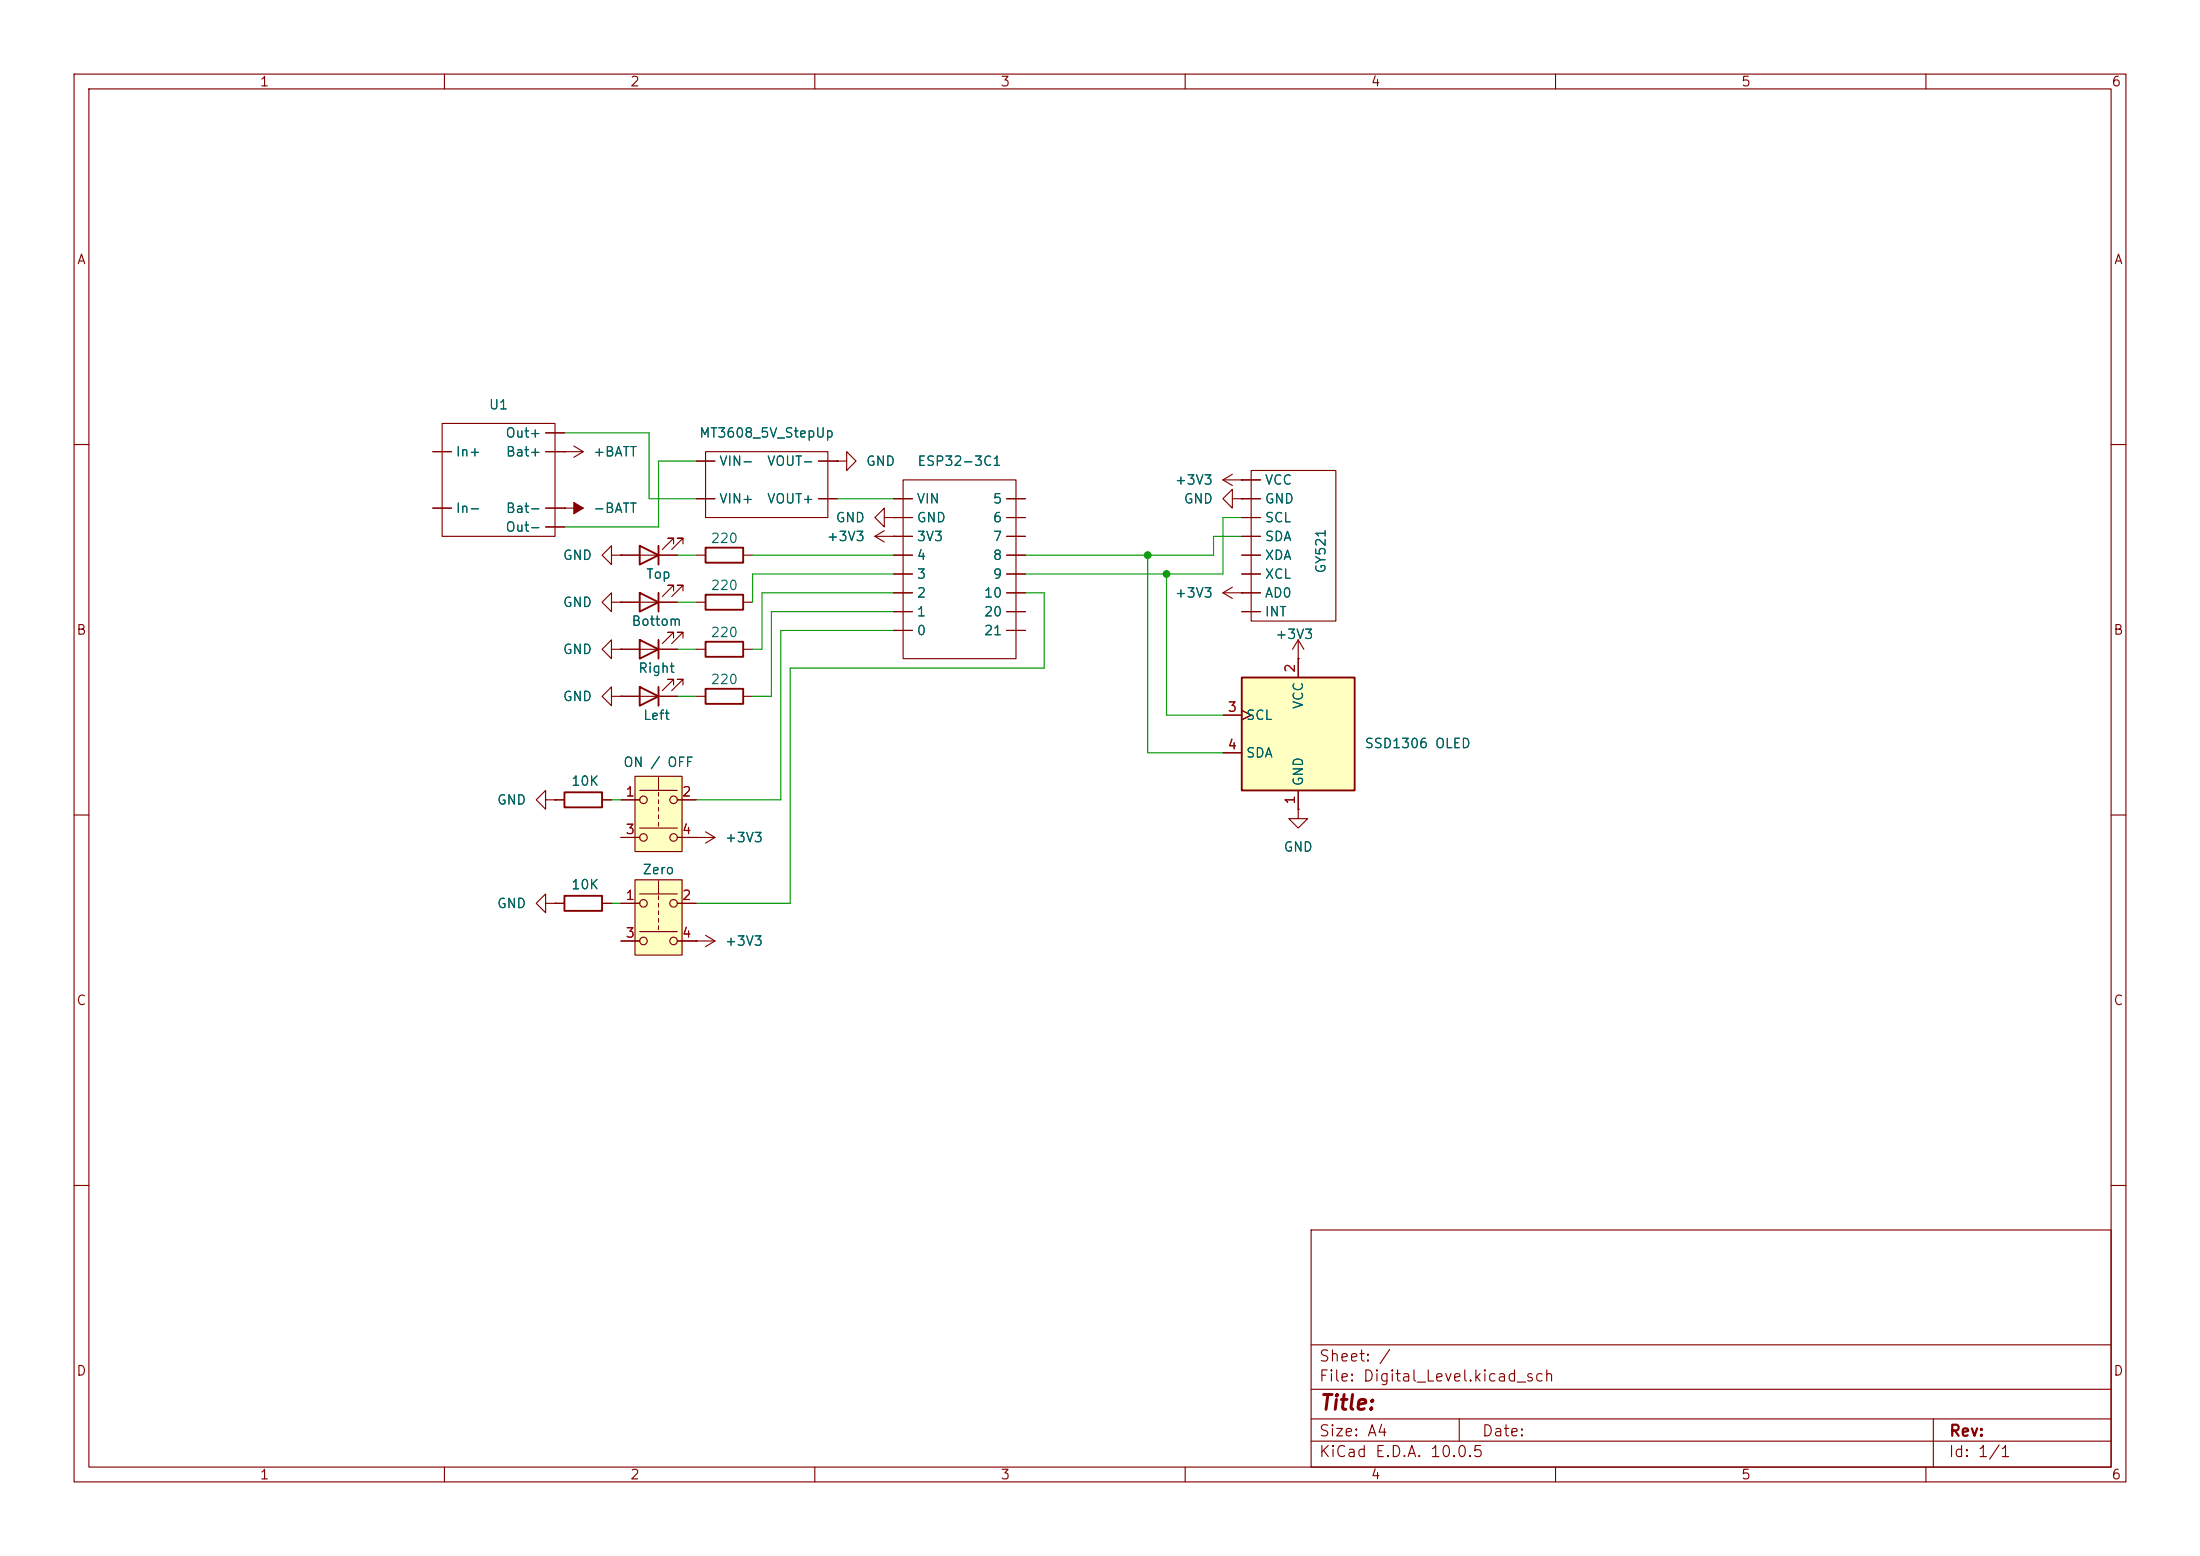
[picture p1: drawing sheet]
<svg xmlns="http://www.w3.org/2000/svg" width="297mm" height="210mm" viewBox="0 0 297 210" stroke-linecap="round" stroke-linejoin="round" font-family="sans-serif">
<g fill="none" stroke="#840000" stroke-width=".15">
<path d="M10 10h277v190h-277zM12 12h273v186h-273zM60 10v2M110 10v2M160 10v2M210 10v2M260 10v2M10 60h2M285 60h2M10 110h2M285 110h2M10 160h2"/>
<path d="M177 166h108v32h-108zM285 160h2M60 198v2M110 198v2M160 198v2M177 194.5h108M177 191.5h108M177 187.5h108M177 181.5h108M197 191.5v3M210 198v2M260 198v2"/>
<path d="M261 191.5v6.5"/>
</g>
<path d="M167.6 91.4h15.3v15.3h-15.3z" fill="#ffffc2"/>
<path d="M86.4 73.7l2.5 1.2-2.5 1.3zM88.9 73.7v2.5M86.4 80l2.5 1.3-2.5 1.3zM86.4 86.4l2.5 1.2-2.5 1.3zM86.4 92.7l2.5 1.3-2.5 1.3zM88.9 80v2.6M88.9 86.4v2.5M88.9 92.7v2.6M95.2 80.3h5.1v2h-5.1zM95.2 93h5.1v2h-5.1zM95.2 86.6h5.1v2h-5.1zM167.6 91.4h15.3v15.3h-15.3z" fill="none" stroke="#840000" stroke-width=".25"/>
<g fill="none" stroke="#840000" stroke-width=".15">
<path d="M82.5 74.9v-1.2l-1.2 1.2 1.2 1.3v-1.3h1.3M83.8 74.9h.1M83.8 74.9h7.6M90.9 73.4v-.8h-.7h.7l-1.5 1.6M90.9 79.8v-.8h-.7h.7l-1.5 1.5M92.2 73.4v-.8h-.8h.8l-1.5 1.6M92.2 79.8v-.8h-.8h.8l-1.5 1.5M165.1 64.8l1.3 .7M165.1 64.8h2.5M166.4 67.3v-1.3l-1.3 1.3 1.3 1.3v-1.3h1.2M166.4 64l-1.3 .8M166.4 79.2l-1.3 .8"/>
<path d="M167.6 64.8h.1M167.6 67.3h.1M82.5 87.6v-1.2l-1.2 1.2 1.2 1.3v-1.3h1.3M82.5 94v-1.3l-1.2 1.3 1.2 1.3v-1.3h1.3M82.5 81.3v-1.3l-1.2 1.3 1.2 1.3v-1.3h1.3M83.8 87.6h.1M83.8 94h.1M83.8 81.3h.1M83.8 81.3h7.6M83.8 87.6h7.6M83.8 94h7.6M90.9 86.1v-.8h-.7h.7l-1.5 1.6"/>
<path d="M90.9 92.5v-.8h-.7h.7l-1.5 1.5M92.2 86.1v-.8h-.8h.8l-1.5 1.6M92.2 92.5v-.8h-.8h.8l-1.5 1.5M94 81.3h1.2M94 87.6h1.2M94 94h1.2M100.3 81.3h1.3M100.3 87.6h1.3M100.3 94h1.3M165.1 96.5h2.5M165.1 80l1.3 .8M165.1 80h2.5"/>
<path d="M167.6 95.9l1.3 .6-1.3 .7M167.6 80h.1M175.3 88.9v2.5M94 113h.1M94 113h2.5M95.2 112.3l1.3 .7M96.5 113l-1.3 .8M165.1 101.6h2.5M175.3 106.7v2.5M94 127h.1M94 127h2.5M95.2 126.2l1.3 .8"/>
<path d="M96.5 127l-1.3 .8"/>
</g>
<path d="M85.7 104.8h6.4v10.1h-6.4z" fill="#ffffc2"/>
<g fill="none" stroke="#840000" stroke-width=".15">
<path d="M83.8 108h2.6M83.8 113h2.6M85.7 104.8h6.4v10.1h-6.4zM86.4 106.7h5M86.4 111.8h5M88.9 104.9v1.8M88.9 106.9v.5M88.9 108v.5M88.9 109v.5M88.9 110v.5M88.9 111v.5M91.4 108h2.6"/>
<path d="M91.4 113h2.6"/>
<circle cx="86.9" cy="108" r=".51"/>
<circle cx="86.9" cy="113" r=".51"/>
<circle cx="90.9" cy="108" r=".51"/>
<circle cx="90.9" cy="113" r=".51"/>
</g>
<path d="M85.7 118.7h6.4v10.2h-6.4z" fill="#ffffc2"/>
<g fill="none" stroke="#840000" stroke-width=".15">
<path d="M59.7 57.2h15.2v15.2h-15.2zM73.7 58.4h2.5M58.4 68.6h2.6M58.4 61h2.6M73.7 68.6h5M73.7 71.1h2.5M73.7 61h5M76.2 68.6h.1M76.2 61h.1M77.5 60.2l1.2 .8M78.7 61l-1.2 .7M83.8 74.9h.1"/>
<path d="M83.8 74.9h2.6M88.9 74.9h2.5M94 67.3h2.5M94 74.9h1.2M94 62.2h2.5M95.2 61h16.6v8.9h-16.6zM100.3 74.9h1.3M110.5 67.3h2.5M110.5 62.2h2.5M113 62.2h1.3v-1.2l1.3 1.2-1.3 1.3v-1.3M113 62.2h.1M118.1 72.4h5.1"/>
<path d="M118.1 72.4l1.3 .8M119.4 69.9v-1.3l-1.3 1.3 1.3 1.2v-1.2h1.2M119.4 71.6l-1.3 .8M120.6 69.9h.1M120.6 72.4h.1M120.6 67.3h2.6M120.6 69.9h2.6M120.6 74.9h2.6M120.6 77.5h2.6M121.9 64.8h15.3v24.1h-15.3zM135.9 67.3h2.5M135.9 69.9h2.5"/>
<path d="M135.9 72.4h2.5M135.9 74.9h2.5M135.9 77.5h2.5M167.6 64.8h.1M167.6 67.3h.1M167.6 64.8h2.6M167.6 67.3h2.6M167.6 69.9h2.6M167.6 72.4h2.6M167.6 74.9h2.6M167.6 77.5h2.6M168.9 63.5h11.4v20.3h-11.4z"/>
<path d="M83.8 87.6h.1M83.8 94h.1M83.8 81.3h.1M83.8 81.3h2.6M83.8 87.6h2.6M83.8 94h2.6M88.9 81.3h2.5M88.9 87.6h2.5M88.9 94h2.5M120.6 80h2.6M120.6 82.6h2.6M120.6 85.1h2.6"/>
<path d="M135.9 80h2.5M135.9 82.6h2.5M135.9 85.1h2.5M165.1 96.5h2.5M167.6 80h.1M167.6 95.9l1.3 .6-1.3 .7M167.6 80h2.6M167.6 82.6h2.6M175.3 88.9h.1M175.3 86.4l-.8 1.2M175.3 86.4l.7 1.2M175.3 86.4v5"/>
<path d="M73.7 108v-1.3l-1.3 1.3 1.3 1.2v-1.2h1.2M74.9 108h.1M74.9 108h1.3M81.3 108h1.2M83.8 108h2.6M83.8 113h2.6M85.7 118.7h6.4v10.2h-6.4zM88.9 118.9v1.8M91.4 108h2.6M91.4 113h2.6M94 113h.1M165.1 101.6h2.5"/>
<path d="M175.3 109.2v1.3h1.2l-1.2 1.3-1.3-1.3h1.3M175.3 109.2h.1M175.3 106.7v2.5M73.7 121.9v-1.2l-1.3 1.2 1.3 1.3v-1.3h1.2M74.9 121.9h.1M74.9 121.9h1.3M81.3 121.9h1.2M83.8 121.9h2.6M83.8 127h2.6M86.4 120.7h5M86.4 125.7h5M88.9 120.9v.5"/>
<path d="M88.9 121.9v.5M88.9 122.9v.5M88.9 124v.5M88.9 125v.5M91.4 121.9h2.6M91.4 127h2.6M94 127h.1"/>
<circle cx="86.9" cy="121.9" r=".51"/>
<circle cx="86.9" cy="127" r=".51"/>
<circle cx="90.9" cy="121.9" r=".51"/>
<circle cx="90.9" cy="127" r=".51"/>
</g>
<path d="M77.5 67.8l1.2 .8-1.2 .7z" fill="#840000" stroke="#840000" stroke-width=".15"/>
<path d="M95.2 73.9h5.1v2h-5.1zM76.2 106.9h5.1v2.1h-5.1zM76.2 120.9h5.1v2h-5.1z" fill="none" stroke="#840000" stroke-width=".25"/>
<g fill="none" stroke="#009600" stroke-width=".15">
<path d="M76.2 58.4h11.4v8.9h6.4M91.4 74.9h2.6M94 62.2h-5.1v8.9h-12.7M101.6 74.9h19M113 67.3h7.6M120.6 77.5h-19v3.8M154.9 74.9v26.7h10.2M157.5 77.5v19h7.6M167.6 69.9h-2.5v7.6h-26.7M167.6 72.4h-3.8v2.5h-25.4M91.4 87.6h2.6M91.4 94h2.6"/>
<path d="M91.4 81.3h2.6M120.6 80h-17.7v7.6h-1.3M120.6 82.6h-16.5v11.4h-2.5M120.6 85.1h-15.2v22.9h-11.4M138.4 80h2.6v10.2h-34.3v31.7h-12.7M82.5 108h1.3M82.5 121.9h1.3"/>
</g>
<g fill="#009600" stroke="#009600" stroke-width=".14">
<circle cx="154.9" cy="74.9" r=".46"/>
<circle cx="157.5" cy="77.5" r=".46"/>
</g>
<text font-size="2" fill="#840000" x="178" y="190.8">Title:</text>
<g font-size="1.5" fill="#840000">
<text x="178" y="184.1">Sheet: /</text>
<text x="178" y="186.8">File: Digital_Level.kicad_sch</text>
<text x="178" y="197">KiCad E.D.A. 10.0.5</text>
<text x="178" y="194.2">Size: A4</text>
<text x="200" y="194.2">Date:</text>
<text x="263" y="197">Id: 1/1</text>
<text x="263" y="194.2">Rev:</text>
</g>
<g font-size="1.3" fill="#840000">
<text x="35" y="12">1</text>
<text x="85" y="12">2</text>
<text x="135" y="12">3</text>
<text x="185" y="12">4</text>
<text x="235" y="12">5</text>
<text x="285" y="12">6</text>
<text x="10.3" y="36">A</text>
<text x="285.3" y="36">A</text>
<text x="10.2" y="86">B</text>
<text x="285.2" y="86">B</text>
<text x="10.2" y="136">C</text>
<text x="285.2" y="136">C</text>
<text x="10.2" y="186">D</text>
<text x="285.2" y="186">D</text>
<text x="35" y="200">1</text>
<text x="85" y="200">2</text>
<text x="135" y="200">3</text>
<text x="185" y="200">4</text>
<text x="235" y="200">5</text>
<text x="285" y="200">6</text>
</g>
<g font-size="1.3" fill="#006464">
<text x="65.9" y="55.6">U1</text>
<text x="68.1" y="59.4">Out+</text>
<text x="94.3" y="59.4">MT3608_5V_StepUp</text>
<text x="61.4" y="61.9">In+</text>
<text x="68.2" y="61.9">Bat+</text>
<text x="80" y="61.9">+BATT</text>
<text x="97" y="63.2">VIN-</text>
<text x="103.5" y="63.2">VOUT-</text>
<text x="116.8" y="63.2">GND</text>
<text x="123.8" y="63.2">ESP32-3C1</text>
<text x="158.5" y="65.7">+3V3</text>
<text x="170.7" y="65.7">VCC</text>
<text x="61.4" y="69.5">In-</text>
<text x="68.2" y="69.5">Bat-</text>
<text x="80" y="69.5">-BATT</text>
<text x="97" y="68.3">VIN+</text>
<text x="103.5" y="68.3">VOUT+</text>
<text x="112.7" y="70.8">GND</text>
<text x="123.7" y="68.3">VIN</text>
<text x="123.7" y="70.8">GND</text>
<text x="133.9" y="68.3">5</text>
<text x="133.9" y="70.8">6</text>
<text x="159.7" y="68.3">GND</text>
<text x="170.7" y="68.3">GND</text>
<text x="170.7" y="70.8">SCL</text>
<text x="68.1" y="72.1">Out-</text>
<text x="75.9" y="75.9">GND</text>
<text x="95.8" y="73.6">220</text>
<text x="111.5" y="73.4">+3V3</text>
<text x="123.7" y="73.4">3V3</text>
<text x="123.7" y="75.9">4</text>
<text x="133.9" y="73.4">7</text>
<text x="133.9" y="75.9">8</text>
<text x="170.7" y="73.4">SDA</text>
<text x="170.7" y="75.9">XDA</text>
<text x="179.3" y="77.5" transform="rotate(-90 179.3 77.5)">GY521</text>
<text x="75.9" y="82.2">GND</text>
<text x="87.1" y="78.4">Top</text>
<text x="95.8" y="80">220</text>
<text x="123.7" y="78.4">3</text>
<text x="123.7" y="81">2</text>
<text x="123.7" y="83.5">1</text>
<text x="132.7" y="81">10</text>
<text x="132.7" y="83.5">20</text>
<text x="133.9" y="78.4">9</text>
<text x="158.5" y="81">+3V3</text>
<text x="170.7" y="78.4">XCL</text>
<text x="170.7" y="81">AD0</text>
<text x="170.7" y="83.5">INT</text>
<text x="75.9" y="88.6">GND</text>
<text x="85.2" y="84.8">Bottom</text>
<text x="95.8" y="86.3">220</text>
<text x="123.7" y="86.1">0</text>
<text x="132.7" y="86.1">21</text>
<text x="172.1" y="86.6">+3V3</text>
<text x="75.9" y="94.9">GND</text>
<text x="86.1" y="91.1">Right</text>
<text x="95.8" y="92.7">220</text>
<text x="176.2" y="95.8" transform="rotate(-90 176.2 95.8)">VCC</text>
<text x="86.7" y="97.5">Left</text>
<text x="168.1" y="97.5">SCL</text>
<text x="184.1" y="101.3">SSD1306 OLED</text>
<text x="77" y="106.4">10K</text>
<text x="84.1" y="103.8">ON / OFF</text>
<text x="168.1" y="102.6">SDA</text>
<text x="176.2" y="106.2" transform="rotate(-90 176.2 106.2)">GND</text>
<text x="67" y="108.9">GND</text>
<text x="97.8" y="114">+3V3</text>
<text x="86.7" y="118.3">Zero</text>
<text x="173.2" y="115.3">GND</text>
<text x="67" y="122.9">GND</text>
<text x="77" y="120.3">10K</text>
<text x="97.8" y="128">+3V3</text>
</g>
<g font-size="1.3" fill="#a90000">
<text x="175.1" y="90.9" transform="rotate(-90 175.1 90.9)">2</text>
<text x="165.6" y="96.4">3</text>
<text x="165.6" y="101.5">4</text>
<text x="84.4" y="107.8">1</text>
<text x="92" y="107.8">2</text>
<text x="84.4" y="112.9">3</text>
<text x="92" y="112.9">4</text>
<text x="175.1" y="108.7" transform="rotate(-90 175.1 108.7)">1</text>
<text x="84.4" y="121.8">1</text>
<text x="92" y="121.8">2</text>
<text x="84.4" y="126.9">3</text>
<text x="92" y="126.9">4</text>
</g>
</svg>
